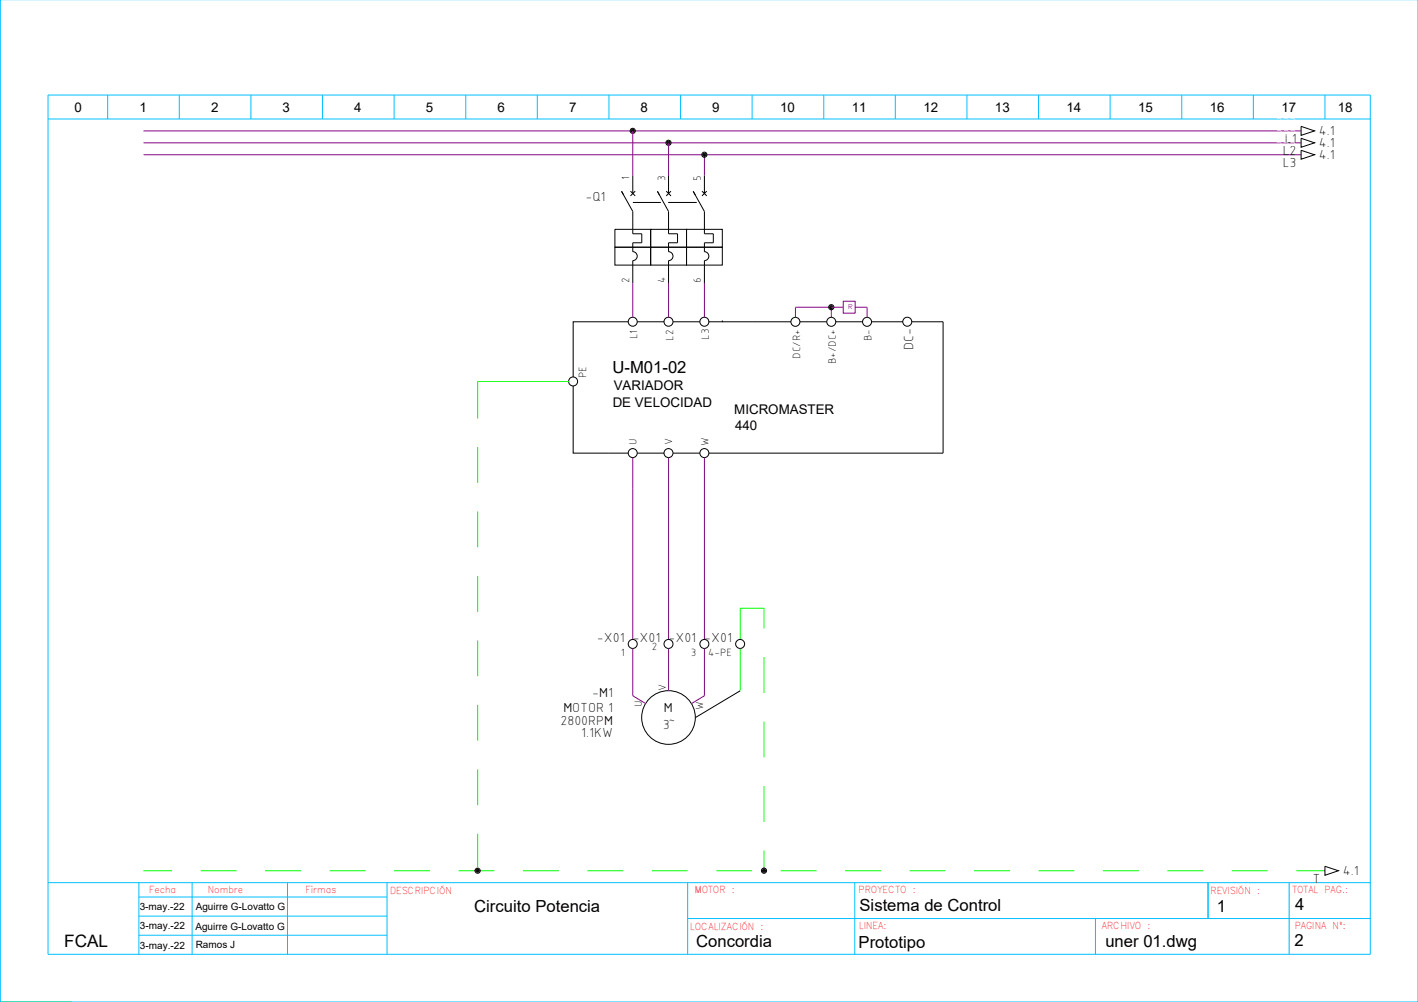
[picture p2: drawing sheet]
<svg xmlns="http://www.w3.org/2000/svg" width="297mm" height="210mm" viewBox="0 0 297 210" stroke-linecap="round" stroke-linejoin="round" font-family="sans-serif">
<g fill="none" stroke="#0f0" stroke-width=".21">
<path d="M119.1 79.9h-19v7.8M100.1 93.7v7.5M100.1 107.2v7.5M100.1 120.7v7.5M100.1 134.2v7.5M155.1 135.9v8.8M160 131.7v-4.3h-4.9v6.6M160 137.7v7.5M100.1 147.7v7.5M160 151.2v7.5M100.1 161.2v7.5M100.1 174.7v7.7"/>
<path d="M160 164.7v7.5M160 178.2v4.2M30.1 182.4h6M42.1 182.4h7.5M55.5 182.4h7.6M69.1 182.4h7.5M82.6 182.4h7.5M96.1 182.4h7.5M109.6 182.4h7.5M123 182.4h7.6M136.6 182.4h7.4M150.1 182.4h7.5"/>
<path d="M163.6 182.4h7.5M177 182.4h7.6M190.5 182.4h7.5M204.1 182.4h7.4M217.6 182.4h7.5M231 182.4h7.6M244.5 182.4h7.6M258 182.4h7.5M271.6 182.4h5.9M.1 209.9h15"/>
</g>
<g fill="none" stroke="#00bfff" stroke-width=".21">
<path d="M.1 -.1v210h296.9v-210M10.1 19.9h276.9v180h-276.9zM22.5 19.9v5M37.6 19.9v5M52.6 19.9v5M67.5 19.9v5M82.6 19.9v5M97.6 19.9v5M112.6 19.9v5M127.6 19.9v5M142.6 19.9v5M157.6 19.9v5"/>
<path d="M172.6 19.9v5M187.5 19.9v5M202.6 19.9v5M217.6 19.9v5M232.5 19.9v5M247.6 19.9v5M262.6 19.9v5M277.5 19.9v5M10.1 24.9h276.9M10.1 184.9h276.9M29.1 191.9h52M29.1 195.9h52"/>
<path d="M29.1 187.9h52M29.1 184.9v15M40.2 184.9v15M60.2 184.9v15M81.1 184.9v15M144 192.4h143M144 184.9v15M179.1 184.9v15M229.5 192.4v7.5M253.1 184.9v7.5M270.1 184.9v15"/>
</g>
<g fill="none" stroke="#850585" stroke-width=".21">
<path d="M30.1 27.4h242.4M30.1 29.9h242.4M30.1 32.4h242.4M132.6 27.4v9.4M140 29.9v6.9M147.6 32.4v4.4M132.6 59.3v7.2M140 59.3v7.2M147.6 59.3v7.2M174.1 64.4v2.1M176.6 63.1h2.5v2.5h-2.5zM176.6 64.4h-10v2.1"/>
<path d="M179.1 64.4h2.5v2.1M132.6 95.9v38.1M140 95.9v38.1M147.6 95.9v38.1M132.6 135.9v9.8l2.7 1.7M140 135.9v8.8M147.6 135.9v9.8l-2.7 1.7"/>
</g>
<g fill="none" stroke="#000" stroke-width=".21">
<path d="M132.6 36.8v3.7M140 36.8v3.7M147.6 36.8v3.7M272.5 26.5l2.9 .9-2.9 1zM272.5 29l2.9 .9-2.9 1zM272.5 31.5l2.9 .9-2.9 1zM128.8 51.8h7.5v3.7h-7.5zM128.8 48h7.5v3.8h-7.5zM130.7 40.9l-.5-.8 2.4 4.2v4.7h1.8v1.9h-1.8l-.1 1.8a.94 .94 0 0 1 1 1 .94 .94 0 0 1-1 .9l.1 4.7M132.1 40l1 1M132.6 42.4h5.8M133.1 40l-1 1"/>
<path d="M136.3 51.8h7.5v3.7h-7.5zM136.3 48h7.5v3.8h-7.5zM137.7 40.1l2.3 4.2v4.7h1.9v1.9h-1.9v1.8a.94 .94 0 0 1 1 1 .94 .94 0 0 1-1 .9v4.7M139.6 40l1 1M140 42.4h6M140.6 40l-1 1M143.8 51.8h7.5v3.7h-7.5zM143.8 48h7.5v3.8h-7.5zM145.7 40.9l-.5-.8 2.4 4.2v4.7h1.8v1.9h-1.8v1.8M147.1 40l.9 1M147.5 52.7a.94 .94 0 0 1 1 1 .94 .94 0 0 1-1 .9M147.6 54.6v4.7"/>
<path d="M148 40l-.9 1M131.6 67.4h-11.5v11.6M133.5 67.4h5.6M141 67.4h5.6M148.5 67.4h17.2M151.3 67.4h.1M167.6 67.4h5.6M175.1 67.4h5.6M182.6 67.4h6.5M191 67.4h6.6v27.5h-49.1M120.1 80.8v14.1h11.5M133.5 94.9h5.6"/>
<path d="M141 94.9h5.6M155.1 144.7l-9.4 5.6M277.5 181.5l2.9 .9-2.9 1z"/>
<circle cx="132.5" cy="27.4" r=".54"/>
<circle cx="132.5" cy="27.4" r=".33"/>
<circle cx="132.5" cy="27.4" r=".16"/>
<circle cx="140" cy="29.9" r=".54"/>
<circle cx="140" cy="29.9" r=".33"/>
<circle cx="140" cy="29.9" r=".16"/>
<circle cx="147.5" cy="32.4" r=".54"/>
<circle cx="147.5" cy="32.4" r=".33"/>
<circle cx="147.5" cy="32.4" r=".16"/>
<circle cx="120.1" cy="79.9" r=".94"/>
<circle cx="132.5" cy="67.4" r=".94"/>
<circle cx="140" cy="67.4" r=".94"/>
<circle cx="147.5" cy="67.4" r=".94"/>
<circle cx="166.6" cy="67.4" r=".94"/>
<circle cx="174.1" cy="67.4" r=".94"/>
<circle cx="174.1" cy="64.4" r=".54"/>
<circle cx="174.1" cy="64.4" r=".33"/>
<circle cx="174.1" cy="64.4" r=".16"/>
<circle cx="181.6" cy="67.4" r=".94"/>
<circle cx="190.1" cy="67.4" r=".94"/>
<circle cx="132.5" cy="94.9" r=".94"/>
<circle cx="140" cy="94.9" r=".94"/>
<circle cx="147.5" cy="94.9" r=".94"/>
<circle cx="132.5" cy="134.9" r=".94"/>
<circle cx="140" cy="134.9" r=".94"/>
<circle cx="147.5" cy="134.9" r=".94"/>
<circle cx="155" cy="134.9" r=".94"/>
<circle cx="140" cy="150.3" r="5.6"/>
<circle cx="100.1" cy="182.4" r=".54"/>
<circle cx="100.1" cy="182.4" r=".33"/>
<circle cx="100.1" cy="182.4" r=".16"/>
<circle cx="160" cy="182.4" r=".54"/>
<circle cx="160" cy="182.4" r=".33"/>
<circle cx="160" cy="182.4" r=".16"/>
</g>
<text font-size="3.6" x="13.5" y="198.4">FCAL</text>
<g font-size="3.5">
<text x="128.3" y="78.1">U-M01-02</text>
<text x="99.3" y="191">Circuito Potencia</text>
<text x="180.1" y="190.9">Sistema de Control</text>
<text x="254.9" y="191">1</text>
<text x="271.3" y="190.6">4</text>
<text x="145.8" y="198.3">Concordia</text>
<text x="179.9" y="198.5">Prototipo</text>
<text x="231.5" y="198.3">uner 01.dwg</text>
<text x="271.2" y="198.1">2</text>
</g>
<g font-size="2.9" fill="#fff">
<text x="267.2" y="26.7">???</text>
<text x="267.2" y="29.2">???</text>
<text x="267.2" y="31.7">???</text>
</g>
<g font-size="2.9">
<text x="276.3" y="28.4">4.1</text>
<text x="268.7" y="32.5">L2</text>
<text x="268.7" y="35">L3</text>
<text x="269.1" y="30">L1</text>
<text x="276.3" y="30.9">4.1</text>
<text x="276.3" y="33.4">4.1</text>
<text x="122.7" y="42.2">-Q1</text>
<text x="191.3" y="73.4" transform="rotate(-90 191.3 73.4)">DC-</text>
<text x="125" y="134.5">-X01 -X01 -X01 -X01</text>
<text x="118" y="149.2">MOTOR 1</text>
<text x="124.1" y="146">-M1</text>
<text x="139.1" y="149.1">M</text>
<text x="117.4" y="151.8">2800RPM</text>
<text x="121.8" y="154.4">1.1KW</text>
<text x="138.9" y="152.8">3~</text>
<text x="274.9" y="185">T</text>
<text x="281.3" y="183.4">4.1</text>
</g>
<g font-size="2.8">
<text x="15.6" y="23.5">0</text>
<text x="29.2" y="23.5">1</text>
<text x="44.2" y="23.5">2</text>
<text x="59.2" y="23.5">3</text>
<text x="74.2" y="23.5">4</text>
<text x="89.2" y="23.5">5</text>
<text x="104.2" y="23.5">6</text>
<text x="119.2" y="23.5">7</text>
<text x="134.2" y="23.5">8</text>
<text x="149.2" y="23.5">9</text>
<text x="163.4" y="23.5">10</text>
<text x="178.4" y="23.5">11</text>
<text x="193.4" y="23.5">12</text>
<text x="208.4" y="23.5">13</text>
<text x="223.4" y="23.5">14</text>
<text x="238.4" y="23.5">15</text>
<text x="253.4" y="23.5">16</text>
<text x="268.4" y="23.5">17</text>
<text x="280.2" y="23.5">18</text>
<text x="128.6" y="81.8">VARIADOR</text>
<text x="128.3" y="85.4">DE VELOCIDAD</text>
<text x="153.8" y="86.8">MICROMASTER</text>
<text x="154" y="90.1">440</text>
</g>
<g font-size="2.3">
<text x="131.8" y="37.6" transform="rotate(-90 131.8 37.6)">1</text>
<text x="139.3" y="38" transform="rotate(-90 139.3 38)">3</text>
<text x="146.8" y="38" transform="rotate(-90 146.8 38)">5</text>
<text x="131.8" y="59.3" transform="rotate(-90 131.8 59.3)">2</text>
<text x="139.3" y="59.3" transform="rotate(-90 139.3 59.3)">4</text>
<text x="146.8" y="59.3" transform="rotate(-90 146.8 59.3)">6</text>
<text x="133.5" y="71.1" transform="rotate(-90 133.5 71.1)">L1</text>
<text x="141" y="71.4" transform="rotate(-90 141 71.4)">L2</text>
<text x="148.5" y="71.1" transform="rotate(-90 148.5 71.1)">L3</text>
<text x="182.6" y="71.5" transform="rotate(-90 182.6 71.5)">B-</text>
<text x="167.6" y="75.2" transform="rotate(-90 167.6 75.2)">DC/R+</text>
<text x="175.1" y="76.3" transform="rotate(-90 175.1 76.3)">B+/DC+</text>
<text x="122.8" y="79.2" transform="rotate(-90 122.8 79.2)">PE</text>
<text x="133.3" y="93.3" transform="rotate(-90 133.3 93.3)">U</text>
<text x="140.8" y="93.3" transform="rotate(-90 140.8 93.3)">V</text>
<text x="148.4" y="93.4" transform="rotate(-90 148.4 93.4)">W</text>
<text x="130" y="137.3">1</text>
<text x="136.5" y="136.2">2</text>
<text x="144.7" y="137.3">3</text>
<text x="148.4" y="137.3">4-PE</text>
<text x="134.5" y="148.2" transform="rotate(-90 134.5 148.2)">U</text>
<text x="139.5" y="144.8" transform="rotate(-90 139.5 144.8)">V</text>
<text x="147.3" y="148.7" transform="rotate(-90 147.3 148.7)">W</text>
</g>
<g font-size="2.1">
<text x="29.3" y="190.6">3-may.-22</text>
<text x="41" y="190.7">Aguirre G-Lovatto G</text>
<text x="29.3" y="194.6">3-may.-22</text>
<text x="40.9" y="194.8">Aguirre G-Lovatto G</text>
<text x="29.3" y="198.7">3-may.-22</text>
<text x="41" y="198.6">Ramos J</text>
</g>
<g font-size="2" fill="#f00">
<text x="31.2" y="187.2">Fecha</text>
<text x="43.5" y="187.2">Nombre</text>
<text x="64" y="187.2">Firmas</text>
<text x="81.7" y="187.3">DESCRIPCIÓN</text>
<text x="145.5" y="187.1">MOTOR :</text>
<text x="179.9" y="187.1">PROYECTO :</text>
<text x="253.6" y="187.3">REVISIÓN :</text>
<text x="270.7" y="187.1">TOTAL PAG.:</text>
<text x="144.6" y="194.8">LOCALIZACIÓN :</text>
<text x="179.9" y="194.6">LINEA:</text>
<text x="230.8" y="194.6">ARCHIVO :</text>
<text x="271.2" y="194.6">PAGINA Nº:</text>
</g>
<text font-size="1.4" fill="#850585" x="177.7" y="64.7">R</text>
</svg>
